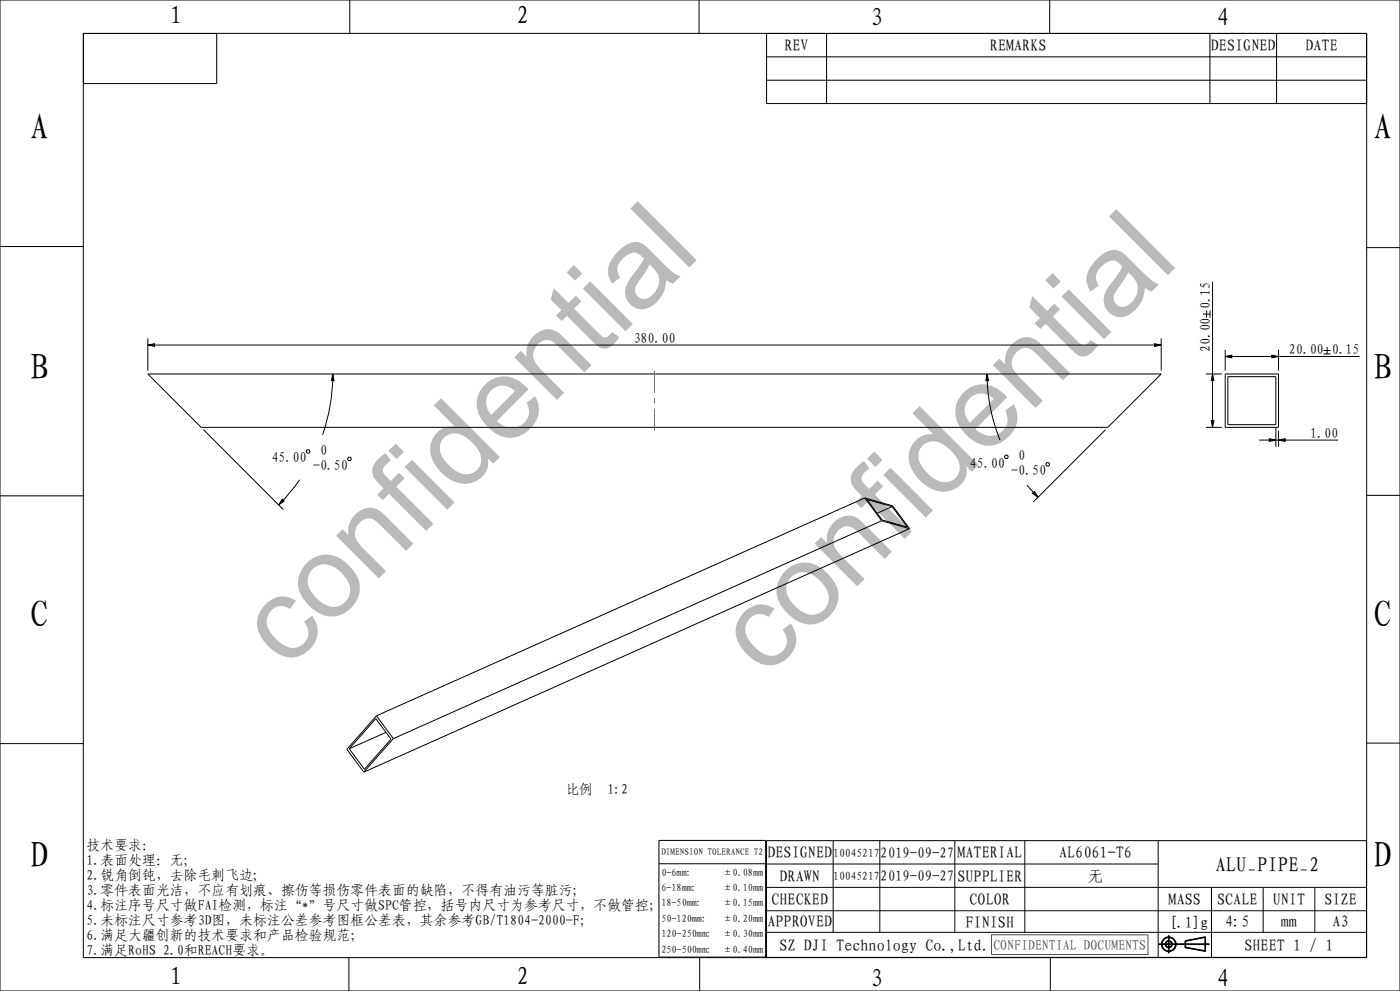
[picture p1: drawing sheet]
<svg xmlns="http://www.w3.org/2000/svg" width="420mm" height="297mm" viewBox="0 0 420 297" stroke-linecap="round" stroke-linejoin="round" font-family="sans-serif">
<path d="M44.4 103.4l2-.4v.8zM99.8 112.1l.4 2h-.8zM296.1 112.1l.5 2h-.8zM346.4 103l2 .4-2 .4zM363.8 112.1l.4 2h-.8zM367.6 106.8l2-.4v.8zM381.6 106.4l2 .4-2 .4zM363.4 126.1h.8l-.4 2zM380.8 131.5l2 .4-2 .4zM383.6 131.9l2-.4v.8zM84.7 149.6l.6 .6-1.7 1.1zM309.7 147.9l.6-.6 1.1 1.7z" fill="#000"/>
<g fill="none" stroke="#000" stroke-width=".3">
<path d="M0 0h420v297h-420zM25 10h385v277h-385zM25 10h40v15h-40zM104.9 0v10M209.7 0v10M230 10h180v21h-180zM230 17h180M248 10v21M314.9 0v10M363 10v21M383 10v21M230 24h180"/>
<path d="M0 73.9h25M410 74.2h10M360.9 94.1h2.1M362 93.1v2.1M363 93.1v2.1M363.8 84.4v43.7M44.4 103.4l2-.4v.8zM44.4 112.1h304l-16 16h-272zM44.4 101.4v9.7M44.4 103.4h304M99.8 112.1l.4 2h-.8zM99.8 112.1a55.5 55.5 0 0 1-3 18.2"/>
<path d="M296.1 112.1l.5 2h-.8zM296.1 112.1a52.2 52.2 0 0 0 3.9 19.8M346.4 103l2 .4-2 .4zM348.4 101.4v9.7M361.8 112.1h4.8M363.8 112.1l.4 2h-.8zM367.6 106.8l2-.4v.8zM367.6 112.1h16v16h-16zM367.6 104.8v6.3M367.6 106.8h40.2M368.4 112.9h14.4v14.4h-14.4zM381.6 106.4l2 .4-2 .4z"/>
<path d="M383.6 104.8v6.3M397.1 105h2.1M397.1 106.1h2.1M398.1 104v2.1M61.1 128.8l23.9 23.9M92.2 134.8h.5l.2 .2v.5l-.2 .3h-.5l-.3-.3v-.5zM104.3 137.3l.3-.3h.5l.2 .3v.5l-.2 .2h-.5l-.3-.2zM301.6 136.4h.5l.3 .3v.5l-.3 .2h-.5l-.2-.2v-.5zM314.1 138.7h.5l.2 .2v.5l-.2 .3h-.5l-.3-.3v-.5zM331.6 128.8l-21.6 21.6M361.8 128.1h4.8M363.4 126.1h.8l-.4 2z"/>
<path d="M377.8 131.9h23.6M380.8 131.5l2 .4-2 .4zM382.8 128.3v5.6M383.6 131.9l2-.4v.8zM383.6 129.1v4.8M0 148.6h25M84.7 149.6l.6 .6-1.7 1.1zM89.9 143.8l-3 3.9-3.3 3.6M259.4 149.2l-146.5 65.3M259.4 149.2l8.4 2.4 5.1 6.8M259.4 149.2l5.1 6.9M260.1 149.7l7.5 2.1 4.6 6.2-7.5-2.2z"/>
<path d="M264.5 156.1l-146.5 65.3M264.5 156.1l8.4 2.3M267.6 151.8l-4.4 2M272.9 158.4l-163.8 73M308.1 145.4l3.3 3.6M309.7 147.9l.6-.6 1.1 1.7zM410 148.5h10M112.7 215.4l4.6 6.1-8 9.1-4.5-6.2zM112.9 214.5l-8.8 10.1 5 6.8M112.9 214.5l5.1 6.9M115.8 219.5l-11 4.9M0 222.9h25"/>
<path d="M118 221.4l-8.9 10M410 222.7h10M197.7 251.9h32v34.9h-32zM197.7 258.9h32M229.9 251.9h180v35h-180zM229.9 258.9h117.5M249.9 251.9v27.5M263.9 251.9v27.5M286.4 251.9v27.5M307.4 251.9v27.5M347.4 251.9v35M229.9 265.9h180"/>
<path d="M229.9 272.9h180M229.9 279.4h180M363.4 265.9v21M378.9 265.9v13.5M394.4 265.9v13.5M104.7 287v10M209.9 287v10M315.1 287v10M347.6 283.1h15.2M347.6 283h15.2M347.6 282.9h15.2M350.5 280.3v5.4"/>
<path d="M350.6 280.3v5.4M350.7 280.3v5.4M355.5 281.9l6.2-1.2v4.5l-6.2-1.2zM355.6 282l6-1.2v4.2l-6-1.1zM355.7 282.1l5.8-1.1v3.9l-5.8-1z"/>
<circle cx="350.6" cy="283" r="2.21"/>
<circle cx="350.6" cy="283" r="2.11"/>
<circle cx="350.6" cy="283" r="2.01"/>
<circle cx="350.6" cy="283" r="1.08"/>
<circle cx="350.6" cy="283" r=".88"/>
<circle cx="350.6" cy="283" r=".98"/>
</g>
<path d="M297.3 280.1l47.1 .1v5.9M297.5 280.2v5.9M344.5 286.1h-47.1" fill="none" stroke="#4d4d4d" stroke-width=".3"/>
<!-- layer: 02___PRT_ALL_AXES -->
<path d="M196.4 111.1v6.6M196.4 119.3v1.6M196.4 122.5v6.6" fill="none" stroke="#707070" stroke-width=".3"/>
<g font-size="34.9" fill="#bababa">
<text x="85.9" y="201" transform="rotate(-45 85.9 201)">confidential</text>
<text x="229.5" y="203.4" transform="rotate(-45 229.5 203.4)">confidential</text>
</g>
<g font-size="11.1">
<text x="9" y="42">A</text>
<text x="412" y="42">A</text>
<text x="9" y="114">B</text>
<text x="412" y="114">B</text>
<text x="9" y="188">C</text>
<text x="412" y="188">C</text>
<text x="9" y="260">D</text>
<text x="412" y="260">D</text>
</g>
<g font-size="7.6">
<text x="51" y="7.2">1</text>
<text x="155" y="7.2">2</text>
<text x="261" y="7.8">3</text>
<text x="365" y="7.8">4</text>
<text x="51" y="295.2">1</text>
<text x="155" y="295.2">2</text>
<text x="261" y="295.8">3</text>
<text x="365" y="295.8">4</text>
</g>
<text font-size="6.3" x="364.6" y="261.2">ALU_PIPE_2</text>
<g font-size="4.9">
<text x="235.3" y="15.3">REV</text>
<text x="297" y="15.3">REMARKS</text>
<text x="363.3" y="15.3">DESIGNED</text>
<text x="391.6" y="15.3">DATE</text>
<text x="230.2" y="257.2">DESIGNED</text>
<text x="287.2" y="257.2">MATERIAL</text>
<text x="317.7" y="257.2">AL6061-T6</text>
<text x="233.9" y="264.2">DRAWN</text>
<text x="287.2" y="264.2">SUPPLIER</text>
<text x="326.2" y="264.2">无</text>
<text x="231.4" y="271.2">CHECKED</text>
<text x="290.9" y="271.2">COLOR</text>
<text x="350.6" y="271.2">MASS</text>
<text x="365.1" y="271.2">SCALE</text>
<text x="381.8" y="271.2">UNIT</text>
<text x="397.3" y="271.2">SIZE</text>
<text x="230.2" y="277.9">APPROVED</text>
<text x="289.7" y="278.2">FINISH</text>
<text x="367.5" y="277.9">4:5</text>
<text x="384.3" y="277.9">mm</text>
<text x="399.8" y="277.9">A3</text>
<text x="233.9" y="284.9">SZ DJI Technology Co.,Ltd.</text>
<text x="373.3" y="284.9">SHEET 1 / 1</text>
</g>
<text font-size="4.7" x="350.7" y="278.1">[.1]g</text>
<g font-size="4.4">
<text x="264.1" y="257">2019-09-27</text>
<text x="264.1" y="264">2019-09-27</text>
</g>
<g font-size="4.2">
<text x="363" y="92.7" transform="rotate(-90 363 92.7)">0.15</text>
<text x="190.1" y="102.7">380.00</text>
<text x="363" y="105.6" transform="rotate(-90 363 105.6)">20.00</text>
<text x="386.7" y="106.1">20.00</text>
<text x="399.5" y="106.1">0.15</text>
<text x="393.1" y="131.1">1.00</text>
<text x="96" y="136.3">0</text>
<text x="305.5" y="137.9">0</text>
<text x="81.5" y="138.5">45.00</text>
<text x="93.9" y="140.8">-0.50</text>
<text x="291" y="140.2">45.00</text>
<text x="303.4" y="142.4">-0.50</text>
<text x="169.7" y="238">比例</text>
<text x="182.2" y="238">1:2</text>
<text x="26" y="254.7">技术要求：</text>
<text x="26" y="259.2">1.表面处理：无;</text>
<text x="26" y="263.7">2.锐角倒钝，去除毛刺飞边;</text>
<text x="26" y="268.2">3.零件表面光洁，不应有划痕、擦伤等损伤零件表面的缺陷，不得有油污等脏污;</text>
<text x="26" y="272.7">4.标注序号尺寸做FAI检测，标注“*”号尺寸做SPC管控，括号内尺寸为参考尺寸，不做管控；</text>
<text x="26" y="277.2">5.未标注尺寸参考3D图，未标注公差参考图框公差表，其余参考GB/T1804-2000-F；</text>
<text x="26" y="281.7">6.满足大疆创新的技术要求和产品检验规范；</text>
<text x="26" y="286.2">7.满足RoHS 2.0和REACH要求。</text>
</g>
<text font-size="4.2" fill="#4d4d4d" x="298" y="284.6">CONFIDENTIAL DOCUMENTS</text>
<g font-size="3.5">
<text x="250" y="256.7">10045217</text>
<text x="250" y="263.7">10045217</text>
</g>
<g font-size="3.1">
<text x="198.4" y="262.4">0-6mm:</text>
<text x="216.7" y="262.4">±0.08mm</text>
<text x="198.4" y="267">6-18mm:</text>
<text x="216.7" y="267">±0.10mm</text>
<text x="198.4" y="271.6">18-50mm:</text>
<text x="216.7" y="271.6">±0.15mm</text>
<text x="198.4" y="276.3">50-120mm:</text>
<text x="198.4" y="280.9">120-250mm:</text>
<text x="216.7" y="276.3">±0.20mm</text>
<text x="216.7" y="280.9">±0.30mm</text>
<text x="198.4" y="285.5">250-500mm:</text>
<text x="216.7" y="285.5">±0.40mm</text>
</g>
<text font-size="2.8" x="198.4" y="256.4">DIMENSION TOLERANCE T2</text>
</svg>
